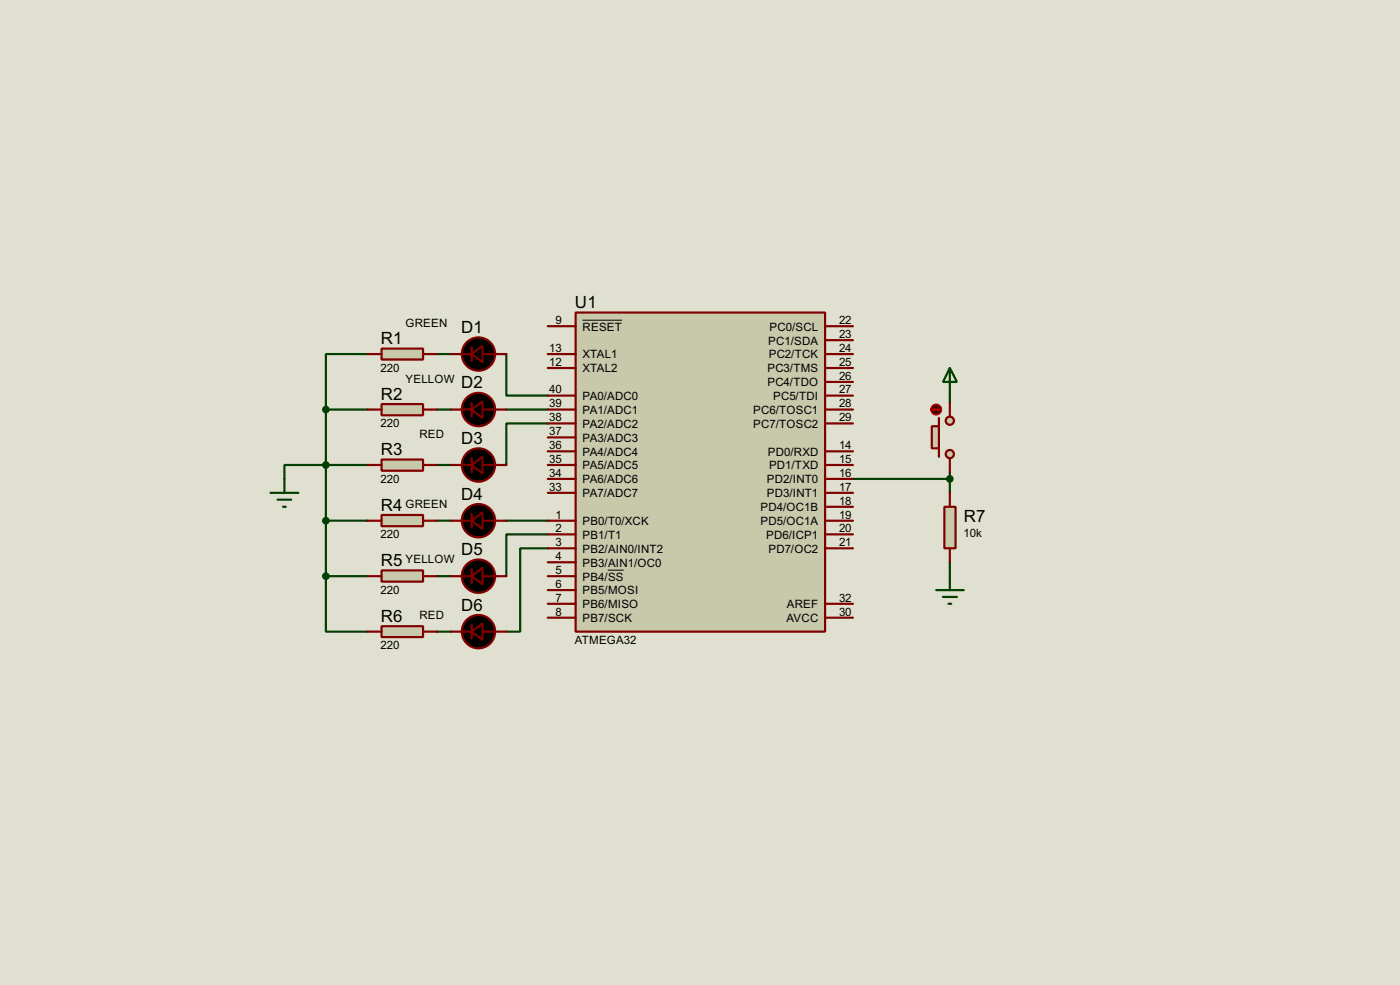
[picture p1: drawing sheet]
<svg xmlns="http://www.w3.org/2000/svg" width="256mm" height="180mm" viewBox="0 0 256 180" stroke-linecap="round" stroke-linejoin="round" font-family="sans-serif">
<path d="M0 0h256.5v180.3h-256.5z" fill="#e0e0d0"/>
<g fill="none" stroke="#004000" stroke-width=".4">
<path d="M59.7 75h7.7M59.7 75v30.5M67.4 64.8h-7.7v10.2M80.1 75h2.5M80.1 64.8h2.5M92.8 64.8v7.6h7.6M92.8 75h7.6M100.4 77.5h-7.6v7.6M174 72.4v1.3M59.7 95.3h7.7M67.4 85.1h-15.3v2.6M80.1 95.3h2.5"/>
<path d="M80.1 85.1h2.5M92.8 95.3h7.6M100.4 97.8h-7.6v7.7M156.3 87.7h17.7M174 86.4v3.8M59.7 105.5v10.1h7.7M59.7 105.5h7.7M80.1 105.5h2.5M80.1 115.6h2.5M100.4 100.4h-5.1v15.2h-2.5M174 102.9v2.6"/>
</g>
<path d="M105.5 57.2h45.7v58.4h-45.7z" fill="#c8c8aa" stroke="#800000" stroke-width=".4"/>
<g fill="none" stroke="#800000" stroke-width=".4">
<path d="M100.4 59.7h5.1M151.2 59.7h5.1M82.6 64.8h3.8M82.6 75h3.8M86.4 63.6v2.5M86.4 73.7v2.6M88.4 64.8h4.4M88.4 75h4.4M100.4 67.4h5.1M100.4 64.8h5.1M100.4 72.4h5.1M100.4 75h5.1"/>
<path d="M100.4 77.5h5.1M151.2 67.4h5.1M151.2 64.8h5.1M151.2 62.3h5.1M151.2 69.9h5.1M151.2 72.4h5.1M151.2 75h5.1M151.2 77.5h5.1M82.6 95.3h3.8M82.6 85.1h3.8M86.4 83.9v2.5M86.4 94v2.6"/>
<path d="M88.4 95.3h4.4M88.4 85.1h4.4M100.4 95.3h5.1M100.4 97.8h5.1M100.4 82.6h5.1M100.4 85.1h5.1M100.4 87.7h5.1M100.4 90.2h5.1M100.4 80.1h5.1M151.2 95.3h5.1M151.2 97.8h5.1M151.2 82.6h5.1"/>
<path d="M151.2 85.1h5.1M151.2 87.7h5.1M151.2 90.2h5.1M151.2 92.8h5.1M82.6 105.5h3.8M82.6 115.6h3.8M86.4 104.2v2.5M86.4 114.4v2.5M88.4 105.5h4.4M88.4 115.6h4.4M100.4 100.4h5.1M100.4 102.9h5.1"/>
<path d="M100.4 105.5h5.1M100.4 108h5.1M100.4 110.5h5.1M100.4 113.1h5.1M151.2 100.4h5.1M151.2 110.5h5.1M151.2 113.1h5.1"/>
</g>
<path d="M106.7 58.6h7.3M111.4 104.4h2.9" fill="none" stroke="#000" stroke-width=".18"/>
<g fill="#000" stroke="#800000" stroke-width=".4">
<path d="M86.4 64.8l2-1.5v3zM86.4 75l2-1.5v3zM86.4 85.1l2-1.5v3.1zM86.4 95.3l2-1.5v3zM86.4 115.6l2-1.5v3zM86.4 105.5l2-1.6v3.1z"/>
<circle cx="87.6" cy="64.8" r="3.1"/>
<circle cx="87.6" cy="75" r="3.1"/>
<circle cx="87.6" cy="85.1" r="3.1"/>
<circle cx="87.6" cy="95.3" r="3.1"/>
<circle cx="87.6" cy="115.6" r="3.1"/>
<circle cx="87.6" cy="105.5" r="3.1"/>
</g>
<path d="M69.9 63.8h7.6v2h-7.6z" fill="#c8c8aa" stroke="#800000" stroke-width=".4"/>
<path d="M67.4 64.8h2.5M77.5 64.8h2.6" fill="none" stroke="#800000" stroke-width=".4"/>
<path d="M69.9 74h7.6v2h-7.6z" fill="#c8c8aa" stroke="#800000" stroke-width=".4"/>
<path d="M67.4 75h2.5M77.5 75h2.6" fill="none" stroke="#800000" stroke-width=".4"/>
<path d="M69.9 84.1h7.6v2.1h-7.6z" fill="#c8c8aa" stroke="#800000" stroke-width=".4"/>
<path d="M67.4 85.1h2.5M77.5 85.1h2.6" fill="none" stroke="#800000" stroke-width=".4"/>
<path d="M69.9 94.3h7.6v2h-7.6z" fill="#c8c8aa" stroke="#800000" stroke-width=".4"/>
<path d="M67.4 95.3h2.5M77.5 95.3h2.6" fill="none" stroke="#800000" stroke-width=".4"/>
<path d="M69.9 104.4h7.6v2.1h-7.6z" fill="#c8c8aa" stroke="#800000" stroke-width=".4"/>
<path d="M67.4 105.5h2.5M77.5 105.5h2.6" fill="none" stroke="#800000" stroke-width=".4"/>
<path d="M69.9 114.6h7.6v2h-7.6z" fill="#c8c8aa" stroke="#800000" stroke-width=".4"/>
<path d="M67.4 115.6h2.5M77.5 115.6h2.6" fill="none" stroke="#800000" stroke-width=".4"/>
<path d="M49.6 90.2h5.1M50.9 91.5h2.5M51.9 92.8h.5M52.1 87.7v2.5" fill="none" stroke="#004000" stroke-width=".4"/>
<g fill="#004000" stroke="#004000" stroke-width=".4">
<circle cx="59.7" cy="75" r=".5"/>
<circle cx="59.7" cy="85.1" r=".5"/>
<circle cx="59.7" cy="95.3" r=".5"/>
<circle cx="59.7" cy="105.5" r=".5"/>
</g>
<path d="M173 92.8h2.1v7.6h-2.1z" fill="#c8c8aa" stroke="#800000" stroke-width=".4"/>
<path d="M174 90.2v2.6M174 100.4v2.5" fill="none" stroke="#800000" stroke-width=".4"/>
<g fill="#c8c8aa" stroke="#800000" stroke-width=".4">
<circle cx="174" cy="77" r=".75"/>
<circle cx="174" cy="83.1" r=".75"/>
</g>
<path d="M172 76.5v7.1" fill="none" stroke="#800000" stroke-width=".4"/>
<path d="M170.7 78h1.3v4.1h-1.3z" fill="#c8c8aa" stroke="#800000" stroke-width=".4"/>
<path d="M174 73.7v2.6M174 83.9v2.5" fill="none" stroke="#800000" stroke-width=".4"/>
<circle cx="171.5" cy="75" r="1" fill="#400000" stroke="#f00" stroke-width=".2"/>
<path d="M171 75h1M171 75l.3 .2M171.3 74.7l-.3 .3M171.8 74.7l.2 .3M172 75l-.2 .2" fill="none" stroke="#f00" stroke-width=".2"/>
<path d="M174 67.4l1.3 2.5h-2.5zM174 67.4v5M171.5 108h5.1M172.8 109.3h2.5M173.8 110.5h.5M174 105.5v2.5" fill="none" stroke="#004000" stroke-width=".4"/>
<circle cx="174" cy="87.7" r=".5" fill="#004000" stroke="#004000" stroke-width=".4"/>
<g font-size="3.5">
<text x="105.3" y="56.4">U1</text>
<text x="69.8" y="63">R1</text>
<text x="84.5" y="61">D1</text>
<text x="84.5" y="71.1">D2</text>
<text x="69.8" y="73.2">R2</text>
<text x="69.8" y="83.3">R3</text>
<text x="84.5" y="81.3">D3</text>
<text x="69.8" y="93.5">R4</text>
<text x="84.5" y="91.5">D4</text>
<text x="176.6" y="95.5">R7</text>
<text x="84.5" y="101.6">D5</text>
<text x="69.8" y="103.6">R5</text>
<text x="69.8" y="113.8">R6</text>
<text x="84.5" y="111.8">D6</text>
</g>
<g font-size="2.4">
<text x="74.3" y="59.9">GREEN</text>
<text x="101.8" y="59.3">9</text>
<text x="153.7" y="59.3">22</text>
<text x="100.6" y="64.4">13</text>
<text x="106.7" y="60.5">RESET</text>
<text x="106.7" y="65.6">XTAL1</text>
<text x="140.7" y="63.1">PC1/SDA</text>
<text x="140.8" y="65.6">PC2/TCK</text>
<text x="141" y="60.5">PC0/SCL</text>
<text x="153.7" y="61.9">23</text>
<text x="153.7" y="64.4">24</text>
<text x="69.7" y="68">220</text>
<text x="74.3" y="70.1">YELLOW</text>
<text x="100.6" y="67">12</text>
<text x="100.6" y="72">40</text>
<text x="106.7" y="68.1">XTAL2</text>
<text x="140.6" y="68.1">PC3/TMS</text>
<text x="140.6" y="70.7">PC4/TDO</text>
<text x="153.7" y="67">25</text>
<text x="153.7" y="69.5">26</text>
<text x="153.7" y="72">27</text>
<text x="100.6" y="77.1">38</text>
<text x="100.6" y="74.6">39</text>
<text x="106.7" y="75.8">PA1/ADC1</text>
<text x="106.7" y="73.2">PA0/ADC0</text>
<text x="138" y="75.8">PC6/TOSC1</text>
<text x="141.6" y="73.2">PC5/TDI</text>
<text x="153.7" y="74.6">28</text>
<text x="153.7" y="77.1">29</text>
<text x="69.7" y="78.2">220</text>
<text x="76.8" y="80.2">RED</text>
<text x="100.6" y="82.2">36</text>
<text x="100.6" y="79.7">37</text>
<text x="106.7" y="83.4">PA4/ADC4</text>
<text x="106.7" y="80.8">PA3/ADC3</text>
<text x="106.7" y="78.3">PA2/ADC2</text>
<text x="138" y="78.3">PC7/TOSC2</text>
<text x="140.7" y="83.4">PD0/RXD</text>
<text x="153.7" y="82.2">14</text>
<text x="69.7" y="88.4">220</text>
<text x="100.6" y="89.8">33</text>
<text x="100.6" y="87.3">34</text>
<text x="100.6" y="84.7">35</text>
<text x="106.7" y="88.5">PA6/ADC6</text>
<text x="106.7" y="85.9">PA5/ADC5</text>
<text x="140.5" y="88.5">PD2/INT0</text>
<text x="140.9" y="85.9">PD1/TXD</text>
<text x="153.7" y="84.7">15</text>
<text x="153.7" y="87.3">16</text>
<text x="153.7" y="89.8">17</text>
<text x="74.3" y="92.9">GREEN</text>
<text x="101.8" y="94.9">1</text>
<text x="106.7" y="91">PA7/ADC7</text>
<text x="139.3" y="93.6">PD4/OC1B</text>
<text x="140.5" y="91">PD3/INT1</text>
<text x="153.7" y="92.4">18</text>
<text x="153.7" y="94.9">19</text>
<text x="69.7" y="98.5">220</text>
<text x="101.8" y="97.4">2</text>
<text x="101.8" y="100">3</text>
<text x="106.7" y="96.1">PB0/T0/XCK</text>
<text x="106.7" y="98.6">PB1/T1</text>
<text x="106.7" y="101.2">PB2/AIN0/INT2</text>
<text x="139.3" y="96.1">PD5/OC1A</text>
<text x="140.4" y="98.6">PD6/ICP1</text>
<text x="140.8" y="101.2">PD7/OC2</text>
<text x="153.7" y="97.4">20</text>
<text x="153.7" y="100">21</text>
<text x="176.5" y="98.4">10k</text>
<text x="74.3" y="103.1">YELLOW</text>
<text x="101.8" y="102.5">4</text>
<text x="101.8" y="105.1">5</text>
<text x="101.8" y="107.6">6</text>
<text x="106.7" y="103.7">PB3/AIN1/OC0</text>
<text x="106.7" y="106.3">PB4/SS</text>
<text x="69.7" y="108.7">220</text>
<text x="76.8" y="113.3">RED</text>
<text x="101.8" y="110.1">7</text>
<text x="101.8" y="112.7">8</text>
<text x="106.7" y="108.8">PB5/MOSI</text>
<text x="106.7" y="111.3">PB6/MISO</text>
<text x="106.7" y="113.9">PB7/SCK</text>
<text x="144.1" y="113.9">AVCC</text>
<text x="144.1" y="111.3">AREF</text>
<text x="153.7" y="110.1">32</text>
<text x="153.7" y="112.7">30</text>
<text x="69.7" y="118.8">220</text>
<text x="105.3" y="117.8">ATMEGA32</text>
</g>
</svg>
